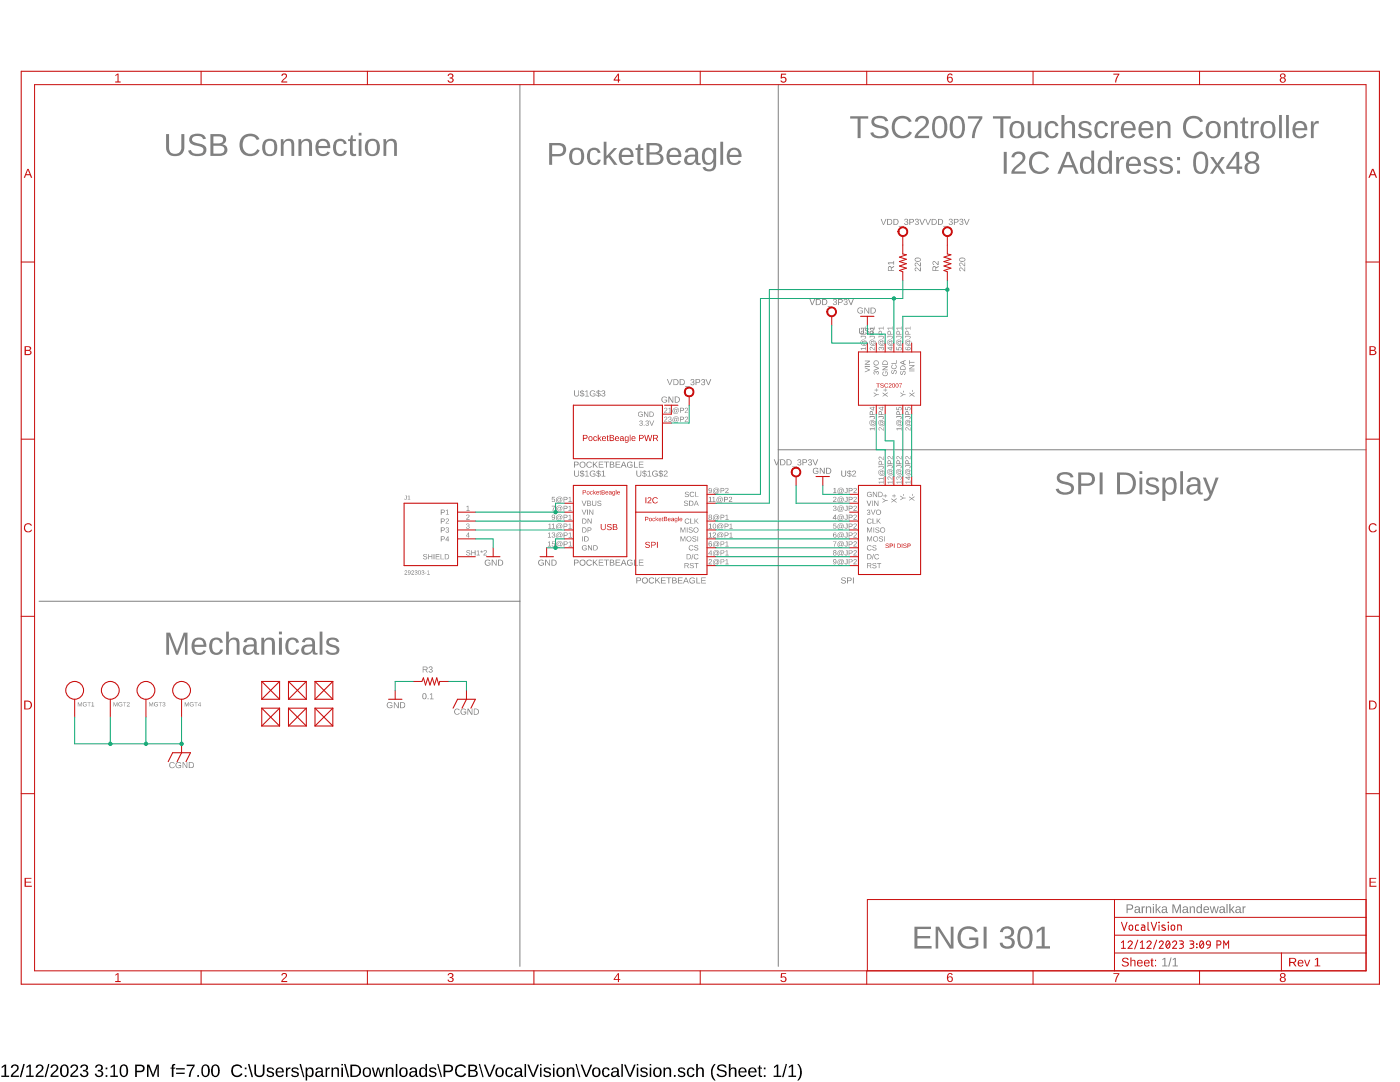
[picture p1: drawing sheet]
<?xml version="1.0" encoding="utf-8"?>
<!DOCTYPE eagle SYSTEM "eagle.dtd">
<eagle version="9.6.2">
<drawing>
<settings>
<setting alwaysvectorfont="no"/>
<setting verticaltext="up"/>
</settings>
<grid distance="0.1" unitdist="inch" unit="inch" style="lines" multiple="1" display="yes" altdistance="0.01" altunitdist="inch" altunit="inch"/>
<schematic xreflabel="%F%N/%S.%C%R" xrefpart="/%S.%C%R">
<libraries>
<library name="VocalVision">
<symbols>
<symbol name="FRAMES_A3L-LOC">
<wire x1="241.3" y1="3.81" x2="311.785" y2="3.81" width="0.1016" layer="94"/>
<wire x1="311.785" y1="3.81" x2="359.41" y2="3.81" width="0.1016" layer="94"/>
<wire x1="359.41" y1="3.81" x2="383.54" y2="3.81" width="0.1016" layer="94"/>
<wire x1="383.54" y1="3.81" x2="383.54" y2="8.89" width="0.1016" layer="94"/>
<wire x1="383.54" y1="8.89" x2="383.54" y2="13.97" width="0.1016" layer="94"/>
<wire x1="383.54" y1="13.97" x2="383.54" y2="19.05" width="0.1016" layer="94"/>
<wire x1="383.54" y1="19.05" x2="383.54" y2="24.13" width="0.1016" layer="94"/>
<wire x1="241.3" y1="3.81" x2="241.3" y2="24.13" width="0.1016" layer="94"/>
<wire x1="241.3" y1="24.13" x2="311.785" y2="24.13" width="0.1016" layer="94"/>
<wire x1="311.785" y1="24.13" x2="383.54" y2="24.13" width="0.1016" layer="94"/>
<wire x1="359.41" y1="3.81" x2="359.41" y2="8.89" width="0.1016" layer="94"/>
<wire x1="359.41" y1="8.89" x2="383.54" y2="8.89" width="0.1016" layer="94"/>
<wire x1="359.41" y1="8.89" x2="311.785" y2="8.89" width="0.1016" layer="94"/>
<wire x1="311.785" y1="8.89" x2="311.785" y2="3.81" width="0.1016" layer="94"/>
<wire x1="311.785" y1="8.89" x2="311.785" y2="13.97" width="0.1016" layer="94"/>
<wire x1="311.785" y1="13.97" x2="383.54" y2="13.97" width="0.1016" layer="94"/>
<wire x1="311.785" y1="13.97" x2="311.785" y2="19.05" width="0.1016" layer="94"/>
<wire x1="311.785" y1="19.05" x2="383.54" y2="19.05" width="0.1016" layer="94"/>
<wire x1="311.785" y1="19.05" x2="311.785" y2="24.13" width="0.1016" layer="94"/>
<text x="313.69" y="15.24" size="2.54" layer="94" font="vector">&gt;DRAWING_NAME</text>
<text x="313.69" y="10.16" size="2.286" layer="94" font="vector">&gt;LAST_DATE_TIME</text>
<text x="313.69" y="5.08" size="2.54" layer="94">Sheet:</text>
<frame x1="0" y1="0" x2="387.35" y2="260.35" columns="8" rows="5" layer="94"/>
<text x="361.315" y="5.08" size="2.54" layer="94">Rev 1</text>
</symbol>
<symbol name="POCKETBEAGLE_MISC(USB)">
<wire x1="-7.62" y1="7.62" x2="7.62" y2="7.62" width="0.254" layer="94"/>
<wire x1="7.62" y1="7.62" x2="7.62" y2="-12.7" width="0.254" layer="94"/>
<wire x1="7.62" y1="-12.7" x2="-7.62" y2="-12.7" width="0.254" layer="94"/>
<wire x1="-7.62" y1="-12.7" x2="-7.62" y2="7.62" width="0.254" layer="94"/>
<text x="-5.08" y="5.08" size="1.27" layer="94">PocketBeagle</text>
<text x="0" y="-5.08" size="1.778" layer="94">USB</text>
<pin name="VBUS" x="-10.16" y="2.54" length="short"/>
<pin name="VIN" x="-10.16" y="0" length="short"/>
<pin name="DN" x="-10.16" y="-2.54" length="short"/>
<pin name="DP" x="-10.16" y="-5.08" length="short"/>
<pin name="ID" x="-10.16" y="-7.62" length="short"/>
<pin name="GND" x="-10.16" y="-10.16" length="short"/>
<text x="-7.62" y="10.16" size="1.778" layer="95">&gt;NAME</text>
<text x="-7.62" y="-15.24" size="1.778" layer="96">&gt;VALUE</text>
</symbol>
<symbol name="POCKETBEAGLE_SIGNALS(DISP)">
<pin name="CLK" x="12.7" y="0" length="short" rot="R180"/>
<pin name="RST" x="12.7" y="-12.7" length="short" rot="R180"/>
<pin name="MISO" x="12.7" y="-2.54" length="short" rot="R180"/>
<pin name="MOSI" x="12.7" y="-5.08" length="short" rot="R180"/>
<pin name="CS" x="12.7" y="-7.62" length="short" rot="R180"/>
<pin name="D/C" x="12.7" y="-10.16" length="short" rot="R180"/>
<pin name="SDA" x="12.7" y="5.08" length="short" rot="R180"/>
<pin name="SCL" x="12.7" y="7.62" length="short" rot="R180"/>
<wire x1="10.16" y1="10.16" x2="10.16" y2="2.54" width="0.254" layer="94"/>
<wire x1="10.16" y1="2.54" x2="10.16" y2="-15.24" width="0.254" layer="94"/>
<wire x1="10.16" y1="-15.24" x2="-10.16" y2="-15.24" width="0.254" layer="94"/>
<wire x1="-10.16" y1="-15.24" x2="-10.16" y2="2.54" width="0.254" layer="94"/>
<wire x1="-10.16" y1="2.54" x2="-10.16" y2="10.16" width="0.254" layer="94"/>
<wire x1="-10.16" y1="10.16" x2="10.16" y2="10.16" width="0.254" layer="94"/>
<wire x1="10.16" y1="2.54" x2="-10.16" y2="2.54" width="0.254" layer="94"/>
<text x="-7.62" y="5.08" size="1.778" layer="94">I2C</text>
<text x="-7.62" y="-7.62" size="1.778" layer="94">SPI</text>
<text x="-7.62" y="0" size="1.27" layer="94">PocketBeagle</text>
<text x="-10.16" y="12.7" size="1.778" layer="95">&gt;NAME</text>
<text x="-10.16" y="-17.78" size="1.778" layer="96">&gt;VALUE</text>
</symbol>
<symbol name="POCKETBEAGLE_PWR">
<pin name="GND" x="15.24" y="5.08" length="short" rot="R180"/>
<pin name="3.3V" x="15.24" y="2.54" length="short" rot="R180"/>
<text x="-10.16" y="-2.54" size="1.778" layer="94">PocketBeagle PWR</text>
<wire x1="-12.7" y1="7.62" x2="12.7" y2="7.62" width="0.254" layer="94"/>
<wire x1="12.7" y1="7.62" x2="12.7" y2="-7.62" width="0.254" layer="94"/>
<wire x1="12.7" y1="-7.62" x2="-12.7" y2="-7.62" width="0.254" layer="94"/>
<wire x1="-12.7" y1="-7.62" x2="-12.7" y2="7.62" width="0.254" layer="94"/>
<text x="-12.7" y="10.16" size="1.778" layer="95">&gt;NAME</text>
<text x="-12.7" y="-10.16" size="1.778" layer="96">&gt;VALUE</text>
</symbol>
<symbol name="SPI">
<pin name="CLK" x="-10.16" y="5.08" length="short"/>
<pin name="MISO" x="-10.16" y="2.54" length="short"/>
<pin name="CS" x="-10.16" y="-2.54" length="short"/>
<pin name="MOSI" x="-10.16" y="0" length="short"/>
<pin name="D/C" x="-10.16" y="-5.08" length="short"/>
<pin name="RST" x="-10.16" y="-7.62" length="short"/>
<pin name="GND" x="-10.16" y="12.7" length="short"/>
<pin name="VIN" x="-10.16" y="10.16" length="short"/>
<pin name="3VO" x="-10.16" y="7.62" length="short"/>
<pin name="Y+" x="0" y="17.78" length="short" rot="R270"/>
<pin name="X+" x="2.54" y="17.78" length="short" rot="R270"/>
<pin name="Y-" x="5.08" y="17.78" length="short" rot="R270"/>
<pin name="X-" x="7.62" y="17.78" length="short" rot="R270"/>
<wire x1="-7.62" y1="15.24" x2="10.16" y2="15.24" width="0.254" layer="94"/>
<wire x1="10.16" y1="15.24" x2="10.16" y2="-10.16" width="0.254" layer="94"/>
<wire x1="10.16" y1="-10.16" x2="-7.62" y2="-10.16" width="0.254" layer="94"/>
<wire x1="-7.62" y1="-10.16" x2="-7.62" y2="15.24" width="0.254" layer="94"/>
<text x="0" y="-2.54" size="1.27" layer="94">SPI DISP</text>
<text x="-12.7" y="17.78" size="1.778" layer="95">&gt;NAME</text>
<text x="-12.7" y="-12.7" size="1.778" layer="96">&gt;VALUE</text>
</symbol>
<symbol name="TSC2007">
<pin name="VIN" x="-7.62" y="7.62" length="short" rot="R270"/>
<pin name="3VO" x="-5.08" y="7.62" length="short" rot="R270"/>
<pin name="GND" x="-2.54" y="7.62" length="short" rot="R270"/>
<pin name="SCL" x="0" y="7.62" length="short" rot="R270"/>
<pin name="SDA" x="2.54" y="7.62" length="short" rot="R270"/>
<pin name="INT" x="5.08" y="7.62" length="short" rot="R270"/>
<pin name="Y+" x="-5.08" y="-12.7" length="short" rot="R90"/>
<pin name="X+" x="-2.54" y="-12.7" length="short" rot="R90"/>
<pin name="Y-" x="2.54" y="-12.7" length="short" rot="R90"/>
<pin name="X-" x="5.08" y="-12.7" length="short" rot="R90"/>
<wire x1="-10.16" y1="5.08" x2="7.62" y2="5.08" width="0.1524" layer="94"/>
<wire x1="7.62" y1="5.08" x2="7.62" y2="-10.16" width="0.1524" layer="94"/>
<wire x1="7.62" y1="-10.16" x2="-10.16" y2="-10.16" width="0.1524" layer="94"/>
<wire x1="-10.16" y1="-10.16" x2="-10.16" y2="5.08" width="0.1524" layer="94"/>
<text x="-5.08" y="-5.08" size="1.27" layer="94">TSC2007</text>
<text x="-10.16" y="10.16" size="1.778" layer="95">&gt;NAME</text>
<text x="-10.16" y="-17.78" size="1.778" layer="96">&gt;VALUE</text>
</symbol>
<symbol name="VDD_3P3V">
<circle x="0" y="1.27" radius="1.27" width="0.254" layer="94"/>
<pin name="VDD_3P3V" x="0" y="-2.54" visible="off" length="short" direction="sup" rot="R90"/>
<text x="0" y="4.064" size="1.778" layer="96" align="center">&gt;VALUE</text>
</symbol>
<symbol name="R">
<wire x1="-2.54" y1="0" x2="-2.159" y2="1.016" width="0.2032" layer="94"/>
<wire x1="-2.159" y1="1.016" x2="-1.524" y2="-1.016" width="0.2032" layer="94"/>
<wire x1="-1.524" y1="-1.016" x2="-0.889" y2="1.016" width="0.2032" layer="94"/>
<wire x1="-0.889" y1="1.016" x2="-0.254" y2="-1.016" width="0.2032" layer="94"/>
<wire x1="-0.254" y1="-1.016" x2="0.381" y2="1.016" width="0.2032" layer="94"/>
<wire x1="0.381" y1="1.016" x2="1.016" y2="-1.016" width="0.2032" layer="94"/>
<wire x1="1.016" y1="-1.016" x2="1.651" y2="1.016" width="0.2032" layer="94"/>
<wire x1="1.651" y1="1.016" x2="2.286" y2="-1.016" width="0.2032" layer="94"/>
<wire x1="2.286" y1="-1.016" x2="2.54" y2="0" width="0.2032" layer="94"/>
<pin name="1" x="-5.08" y="0" visible="off" length="short" direction="pas" swaplevel="1"/>
<pin name="2" x="5.08" y="0" visible="off" length="short" direction="pas" swaplevel="1" rot="R180"/>
<text x="-2.54" y="2.54" size="1.778" layer="95">&gt;NAME</text>
<text x="-2.54" y="-5.08" size="1.778" layer="96">&gt;VALUE</text>
</symbol>
<symbol name="GND">
<wire x1="-1.905" y1="0" x2="1.905" y2="0" width="0.254" layer="94"/>
<pin name="GND" x="0" y="2.54" visible="off" length="short" direction="sup" rot="R270"/>
<text x="-2.54" y="-2.54" size="1.778" layer="96">&gt;VALUE</text>
</symbol>
<symbol name="292303-1">
<wire x1="-7.62" y1="7.62" x2="7.62" y2="7.62" width="0.254" layer="94"/>
<wire x1="7.62" y1="7.62" x2="7.62" y2="-10.16" width="0.254" layer="94"/>
<wire x1="7.62" y1="-10.16" x2="-7.62" y2="-10.16" width="0.254" layer="94"/>
<wire x1="-7.62" y1="-10.16" x2="-7.62" y2="7.62" width="0.254" layer="94"/>
<text x="-7.631090625" y="8.648559375" size="1.27185" layer="95">&gt;NAME</text>
<text x="-7.632959375" y="-12.7216" size="1.272159375" layer="96">&gt;VALUE</text>
<pin name="P1" x="12.7" y="5.08" length="middle" direction="pas" rot="R180"/>
<pin name="P2" x="12.7" y="2.54" length="middle" direction="pas" rot="R180"/>
<pin name="P3" x="12.7" y="0" length="middle" direction="pas" rot="R180"/>
<pin name="P4" x="12.7" y="-2.54" length="middle" direction="pas" rot="R180"/>
<pin name="SHIELD" x="12.7" y="-7.62" length="middle" direction="pas" rot="R180"/>
</symbol>
<symbol name="MOUNTING_HOLE">
<circle x="0" y="2.54" radius="2.54" width="0.254" layer="94"/>
<pin name="P$1" x="0" y="-5.08" visible="off" length="middle" rot="R90"/>
<text x="0.762" y="-2.032" size="1.27" layer="95">&gt;NAME</text>
</symbol>
<symbol name="FIDUCIAL">
<wire x1="-2.54" y1="-2.54" x2="2.54" y2="2.54" width="0.254" layer="94"/>
<wire x1="-2.54" y1="2.54" x2="2.54" y2="-2.54" width="0.254" layer="94"/>
<wire x1="-2.54" y1="2.54" x2="2.54" y2="2.54" width="0.254" layer="94"/>
<wire x1="2.54" y1="2.54" x2="2.54" y2="-2.54" width="0.254" layer="94"/>
<wire x1="2.54" y1="-2.54" x2="-2.54" y2="-2.54" width="0.254" layer="94"/>
<wire x1="-2.54" y1="-2.54" x2="-2.54" y2="2.54" width="0.254" layer="94"/>
<pin name="P$1" x="0" y="0" visible="off" length="point" direction="nc"/>
</symbol>
<symbol name="CGND">
<wire x1="-2.54" y1="0" x2="0" y2="0" width="0.254" layer="94"/>
<wire x1="0" y1="0" x2="2.54" y2="0" width="0.254" layer="94"/>
<wire x1="-2.54" y1="0" x2="-3.81" y2="-2.54" width="0.254" layer="94"/>
<wire x1="0" y1="0" x2="-1.27" y2="-2.54" width="0.254" layer="94"/>
<wire x1="2.54" y1="0" x2="1.27" y2="-2.54" width="0.254" layer="94"/>
<pin name="CGND" x="0" y="2.54" visible="off" length="short" direction="sup" rot="R270"/>
<text x="0" y="-3.556" size="1.778" layer="96" align="center">&gt;VALUE</text>
</symbol>
</symbols>
<devicesets>
<deviceset name="FRAMES_A3L-LOC" prefix="FRAME" uservalue="yes">
<gates>
<gate name="G$1" symbol="FRAMES_A3L-LOC" x="0" y="0"/>
</gates>
<devices>
<device name="">
<technologies>
<technology name=""/>
</technologies>
</device>
</devices>
</deviceset>
<deviceset name="POCKETBEAGLE">
<gates>
<gate name="G$1" symbol="POCKETBEAGLE_MISC(USB)" x="-7.62" y="0"/>
<gate name="G$2" symbol="POCKETBEAGLE_SIGNALS(DISP)" x="10.16" y="-2.54"/>
<gate name="G$3" symbol="POCKETBEAGLE_PWR" x="-2.54" y="15.24"/>
</gates>
<devices>
<device name="" package="POCKETBEAGLE">
<connects>
<connect gate="G$1" pin="DN" pad="9@P1"/>
<connect gate="G$1" pin="DP" pad="11@P1"/>
<connect gate="G$1" pin="GND" pad="15@P1"/>
<connect gate="G$1" pin="ID" pad="13@P1"/>
<connect gate="G$1" pin="VBUS" pad="5@P1"/>
<connect gate="G$1" pin="VIN" pad="7@P1"/>
<connect gate="G$2" pin="CLK" pad="8@P1"/>
<connect gate="G$2" pin="CS" pad="6@P1"/>
<connect gate="G$2" pin="D/C" pad="4@P1"/>
<connect gate="G$2" pin="MISO" pad="10@P1"/>
<connect gate="G$2" pin="MOSI" pad="12@P1"/>
<connect gate="G$2" pin="RST" pad="2@P1"/>
<connect gate="G$2" pin="SCL" pad="9@P2"/>
<connect gate="G$2" pin="SDA" pad="11@P2"/>
<connect gate="G$3" pin="3.3V" pad="23@P2"/>
<connect gate="G$3" pin="GND" pad="21@P2"/>
</connects>
<technologies>
<technology name=""/>
</technologies>
</device>
</devices>
</deviceset>
<deviceset name="SPI">
<gates>
<gate name="G$1" symbol="SPI" x="0" y="-2.54"/>
</gates>
<devices>
<device name="" package="SPI">
<connects>
<connect gate="G$1" pin="3VO" pad="3@JP2"/>
<connect gate="G$1" pin="CLK" pad="4@JP2"/>
<connect gate="G$1" pin="CS" pad="7@JP2"/>
<connect gate="G$1" pin="D/C" pad="8@JP2"/>
<connect gate="G$1" pin="GND" pad="1@JP2"/>
<connect gate="G$1" pin="MISO" pad="5@JP2"/>
<connect gate="G$1" pin="MOSI" pad="6@JP2"/>
<connect gate="G$1" pin="RST" pad="9@JP2"/>
<connect gate="G$1" pin="VIN" pad="2@JP2"/>
<connect gate="G$1" pin="X+" pad="12@JP2"/>
<connect gate="G$1" pin="X-" pad="14@JP2"/>
<connect gate="G$1" pin="Y+" pad="11@JP2"/>
<connect gate="G$1" pin="Y-" pad="13@JP2"/>
</connects>
<technologies>
<technology name=""/>
</technologies>
</device>
</devices>
</deviceset>
<deviceset name="TSC2007">
<gates>
<gate name="G$1" symbol="TSC2007" x="0" y="2.54"/>
</gates>
<devices>
<device name="" package="TSC2007">
<connects>
<connect gate="G$1" pin="3VO" pad="2@JP1"/>
<connect gate="G$1" pin="GND" pad="3@JP1"/>
<connect gate="G$1" pin="INT" pad="6@JP1"/>
<connect gate="G$1" pin="SCL" pad="4@JP1"/>
<connect gate="G$1" pin="SDA" pad="5@JP1"/>
<connect gate="G$1" pin="VIN" pad="1@JP1"/>
<connect gate="G$1" pin="X+" pad="2@JP4"/>
<connect gate="G$1" pin="X-" pad="2@JP5"/>
<connect gate="G$1" pin="Y+" pad="1@JP4"/>
<connect gate="G$1" pin="Y-" pad="1@JP5"/>
</connects>
<technologies>
<technology name=""/>
</technologies>
</device>
</devices>
</deviceset>
<deviceset name="VDD_3P3V" prefix="SUPPLY">
<gates>
<gate name="G$1" symbol="VDD_3P3V" x="0" y="2.54"/>
</gates>
<devices>
<device name="">
<technologies>
<technology name=""/>
</technologies>
</device>
</devices>
</deviceset>
<deviceset name="R_" prefix="R" uservalue="yes">
<gates>
<gate name="G$1" symbol="R" x="0" y="0"/>
</gates>
<devices>
<device name="R0402" package="R0402">
<connects>
<connect gate="G$1" pin="1" pad="1"/>
<connect gate="G$1" pin="2" pad="2"/>
</connects>
<technologies>
<technology name=""/>
</technologies>
</device>
<device name="R0603" package="R0603">
<connects>
<connect gate="G$1" pin="1" pad="1"/>
<connect gate="G$1" pin="2" pad="2"/>
</connects>
<technologies>
<technology name=""/>
</technologies>
</device>
<device name="R0805" package="R0805">
<connects>
<connect gate="G$1" pin="1" pad="1"/>
<connect gate="G$1" pin="2" pad="2"/>
</connects>
<technologies>
<technology name=""/>
</technologies>
</device>
<device name="R1206" package="R1206">
<connects>
<connect gate="G$1" pin="1" pad="1"/>
<connect gate="G$1" pin="2" pad="2"/>
</connects>
<technologies>
<technology name=""/>
</technologies>
</device>
<device name="R1210" package="R1210">
<connects>
<connect gate="G$1" pin="1" pad="1"/>
<connect gate="G$1" pin="2" pad="2"/>
</connects>
<technologies>
<technology name=""/>
</technologies>
</device>
</devices>
</deviceset>
<deviceset name="GND" prefix="GND">
<gates>
<gate name="1" symbol="GND" x="0" y="0"/>
</gates>
<devices>
<device name="">
<technologies>
<technology name=""/>
</technologies>
</device>
</devices>
</deviceset>
<deviceset name="292303-1" prefix="J">
<gates>
<gate name="G$1" symbol="292303-1" x="0" y="0"/>
</gates>
<devices>
<device name="" package="TE_292303-1">
<connects>
<connect gate="G$1" pin="P1" pad="1"/>
<connect gate="G$1" pin="P2" pad="2"/>
<connect gate="G$1" pin="P3" pad="3"/>
<connect gate="G$1" pin="P4" pad="4"/>
<connect gate="G$1" pin="SHIELD" pad="SH1 SH2"/>
</connects>
<technologies>
<technology name="">
<attribute name="AVAILABILITY" value="In Stock"/>
<attribute name="CENTERLINE_PITCH" value="2 mm[.078 in]"/>
<attribute name="CHECK_PRICES" value="https://www.snapeda.com/parts/292303-1/TE+Connectivity+AMP+Connectors/view-part/?ref=eda"/>
<attribute name="COMMENT" value="292303-1"/>
<attribute name="DESCRIPTION" value=" Type A Standard USB Connector 4 Position Right Angle Mount 1 Port | TE Connectivity 292303-1 "/>
<attribute name="EU_ROHS_COMPLIANCE" value="Compliant"/>
<attribute name="MF" value="TE Connectivity"/>
<attribute name="MP" value="292303-1"/>
<attribute name="NUMBER_OF_POSITIONS" value="4"/>
<attribute name="PACKAGE" value="None"/>
<attribute name="PRICE" value="None"/>
<attribute name="PRODUCT_TYPE" value="Connector"/>
<attribute name="PURCHASE-URL" value="https://www.snapeda.com/api/url_track_click_mouser/?unipart_id=447501&amp;manufacturer=TE Connectivity&amp;part_name=292303-1&amp;search_term=292303-1"/>
<attribute name="SNAPEDA_LINK" value="https://www.snapeda.com/parts/292303-1/TE+Connectivity+AMP+Connectors/view-part/?ref=snap"/>
</technology>
</technologies>
</device>
</devices>
</deviceset>
<deviceset name="MOUNTING_HOLE" prefix="MGT">
<gates>
<gate name="G$1" symbol="MOUNTING_HOLE" x="0" y="0"/>
</gates>
<devices>
<device name="" package="MOUNTING_HOLE">
<connects>
<connect gate="G$1" pin="P$1" pad="P$1"/>
</connects>
<technologies>
<technology name=""/>
</technologies>
</device>
</devices>
</deviceset>
<deviceset name="FIDUCIAL" prefix="FUD">
<gates>
<gate name="G$1" symbol="FIDUCIAL" x="0" y="0"/>
</gates>
<devices>
<device name="" package="FIDUCIAL_40MIL">
<connects>
<connect gate="G$1" pin="P$1" pad="P$1"/>
</connects>
<technologies>
<technology name=""/>
</technologies>
</device>
</devices>
</deviceset>
<deviceset name="CGND" prefix="SUPPLY">
<gates>
<gate name="G$1" symbol="CGND" x="0" y="0"/>
</gates>
<devices>
<device name="">
<technologies>
<technology name=""/>
</technologies>
</device>
</devices>
</deviceset>
</devicesets>
</library>
</libraries>
<attributes>
</attributes>
<variantdefs>
</variantdefs>
<classes>
<class number="0" name="default" width="0" drill="0">
</class>
</classes>
<parts>
<part name="FRAME1" library="VocalVision" deviceset="FRAMES_A3L-LOC" device=""/>
<part name="U$1" library="VocalVision" deviceset="POCKETBEAGLE" device=""/>
<part name="U$2" library="VocalVision" deviceset="SPI" device=""/>
<part name="U$3" library="VocalVision" deviceset="TSC2007" device=""/>
<part name="SUPPLY1" library="VocalVision" deviceset="VDD_3P3V" device=""/>
<part name="R1" library="VocalVision" deviceset="R_" device="R0603" value="220"/>
<part name="R2" library="VocalVision" deviceset="R_" device="R0603" value="220"/>
<part name="GND1" library="VocalVision" deviceset="GND" device=""/>
<part name="J1" library="VocalVision" deviceset="292303-1" device=""/>
<part name="GND2" library="VocalVision" deviceset="GND" device=""/>
<part name="GND3" library="VocalVision" deviceset="GND" device=""/>
<part name="GND4" library="VocalVision" deviceset="GND" device=""/>
<part name="GND5" library="VocalVision" deviceset="GND" device=""/>
<part name="SUPPLY2" library="VocalVision" deviceset="VDD_3P3V" device=""/>
<part name="SUPPLY3" library="VocalVision" deviceset="VDD_3P3V" device=""/>
<part name="SUPPLY4" library="VocalVision" deviceset="VDD_3P3V" device=""/>
<part name="SUPPLY5" library="VocalVision" deviceset="VDD_3P3V" device=""/>
<part name="MGT1" library="VocalVision" deviceset="MOUNTING_HOLE" device=""/>
<part name="MGT2" library="VocalVision" deviceset="MOUNTING_HOLE" device=""/>
<part name="MGT3" library="VocalVision" deviceset="MOUNTING_HOLE" device=""/>
<part name="MGT4" library="VocalVision" deviceset="MOUNTING_HOLE" device=""/>
<part name="FUD1" library="VocalVision" deviceset="FIDUCIAL" device=""/>
<part name="FUD2" library="VocalVision" deviceset="FIDUCIAL" device=""/>
<part name="FUD3" library="VocalVision" deviceset="FIDUCIAL" device=""/>
<part name="FUD4" library="VocalVision" deviceset="FIDUCIAL" device=""/>
<part name="FUD5" library="VocalVision" deviceset="FIDUCIAL" device=""/>
<part name="FUD6" library="VocalVision" deviceset="FIDUCIAL" device=""/>
<part name="SUPPLY6" library="VocalVision" deviceset="CGND" device=""/>
<part name="GND6" library="VocalVision" deviceset="GND" device=""/>
<part name="SUPPLY7" library="VocalVision" deviceset="CGND" device=""/>
<part name="R3" library="VocalVision" deviceset="R_" device="R0603" value="0.1"/>
</parts>
<sheets>
<sheet>
<plain>
<wire x1="142.24" y1="256.54" x2="142.24" y2="109.22" width="0.1524" layer="97"/>
<wire x1="142.24" y1="109.22" x2="142.24" y2="5.08" width="0.1524" layer="97"/>
<wire x1="215.9" y1="256.54" x2="215.9" y2="152.4" width="0.1524" layer="97"/>
<wire x1="215.9" y1="152.4" x2="215.9" y2="5.08" width="0.1524" layer="97"/>
<wire x1="215.9" y1="152.4" x2="383.54" y2="152.4" width="0.1524" layer="97"/>
<text x="236.22" y="241.3" size="6.4516" layer="97">TSC2007 Touchscreen Controller</text>
<text x="294.64" y="139.7" size="6.4516" layer="97">SPI Display</text>
<text x="149.86" y="233.68" size="6.4516" layer="97">PocketBeagle</text>
<text x="40.64" y="236.22" size="6.4516" layer="97">USB Connection</text>
<wire x1="142.24" y1="109.22" x2="5.08" y2="109.22" width="0.1524" layer="97"/>
<text x="40.64" y="93.98" size="6.4516" layer="97">Mechanicals</text>
<text x="279.4" y="231.14" size="6.4516" layer="97">I2C Address: 0x48</text>
</plain>
<instances>
<instance part="FRAME1" gate="G$1" x="0" y="0" smashed="yes">
<attribute name="DRAWING_NAME" x="313.69" y="15.24" size="2.54" layer="94" font="vector"/>
<attribute name="LAST_DATE_TIME" x="313.69" y="10.16" size="2.286" layer="94" font="vector"/>
</instance>
<instance part="U$1" gate="G$1" x="165.1" y="134.62" smashed="yes">
<attribute name="NAME" x="157.48" y="144.78" size="1.778" layer="95"/>
<attribute name="VALUE" x="157.48" y="119.38" size="1.778" layer="96"/>
</instance>
<instance part="U$1" gate="G$2" x="185.42" y="132.08" smashed="yes">
<attribute name="NAME" x="175.26" y="144.78" size="1.778" layer="95"/>
<attribute name="VALUE" x="175.26" y="114.3" size="1.778" layer="96"/>
</instance>
<instance part="U$1" gate="G$3" x="170.18" y="157.48" smashed="yes">
<attribute name="NAME" x="157.48" y="167.64" size="1.778" layer="95"/>
<attribute name="VALUE" x="157.48" y="147.32" size="1.778" layer="96"/>
</instance>
<instance part="U$2" gate="G$1" x="246.38" y="127" smashed="yes">
<attribute name="NAME" x="233.68" y="144.78" size="1.778" layer="95"/>
<attribute name="VALUE" x="233.68" y="114.3" size="1.778" layer="96"/>
</instance>
<instance part="U$3" gate="G$1" x="248.92" y="175.26" smashed="yes">
<attribute name="NAME" x="238.76" y="185.42" size="1.778" layer="95"/>
</instance>
<instance part="SUPPLY1" gate="G$1" x="220.98" y="144.78" smashed="yes">
<attribute name="VALUE" x="220.98" y="148.844" size="1.778" layer="96" align="center"/>
</instance>
<instance part="R1" gate="G$1" x="251.46" y="205.74" smashed="yes" rot="R90">
<attribute name="NAME" x="248.92" y="203.2" size="1.778" layer="95" rot="R90"/>
<attribute name="VALUE" x="256.54" y="203.2" size="1.778" layer="96" rot="R90"/>
</instance>
<instance part="R2" gate="G$1" x="264.16" y="205.74" smashed="yes" rot="R90">
<attribute name="NAME" x="261.62" y="203.2" size="1.778" layer="95" rot="R90"/>
<attribute name="VALUE" x="269.24" y="203.2" size="1.778" layer="96" rot="R90"/>
</instance>
<instance part="GND1" gate="1" x="134.62" y="121.92" smashed="yes">
<attribute name="VALUE" x="132.08" y="119.38" size="1.778" layer="96"/>
</instance>
<instance part="J1" gate="G$1" x="116.84" y="129.54" smashed="yes">
<attribute name="NAME" x="109.208909375" y="138.188559375" size="1.27185" layer="95"/>
<attribute name="VALUE" x="109.207040625" y="116.8184" size="1.272159375" layer="96"/>
</instance>
<instance part="GND2" gate="1" x="149.86" y="121.92" smashed="yes">
<attribute name="VALUE" x="147.32" y="119.38" size="1.778" layer="96"/>
</instance>
<instance part="GND3" gate="1" x="228.6" y="144.78" smashed="yes" rot="R180">
<attribute name="VALUE" x="231.14" y="147.32" size="1.778" layer="96" rot="R180"/>
</instance>
<instance part="GND4" gate="1" x="185.42" y="165.1" smashed="yes" rot="R180">
<attribute name="VALUE" x="187.96" y="167.64" size="1.778" layer="96" rot="R180"/>
</instance>
<instance part="GND5" gate="1" x="241.3" y="190.5" smashed="yes" rot="R180">
<attribute name="VALUE" x="243.84" y="193.04" size="1.778" layer="96" rot="R180"/>
</instance>
<instance part="SUPPLY2" gate="G$1" x="231.14" y="190.5" smashed="yes">
<attribute name="VALUE" x="231.14" y="194.564" size="1.778" layer="96" align="center"/>
</instance>
<instance part="SUPPLY3" gate="G$1" x="251.46" y="213.36" smashed="yes">
<attribute name="VALUE" x="251.46" y="217.424" size="1.778" layer="96" align="center"/>
</instance>
<instance part="SUPPLY4" gate="G$1" x="264.16" y="213.36" smashed="yes">
<attribute name="VALUE" x="264.16" y="217.424" size="1.778" layer="96" align="center"/>
</instance>
<instance part="SUPPLY5" gate="G$1" x="190.5" y="167.64" smashed="yes">
<attribute name="VALUE" x="190.5" y="171.704" size="1.778" layer="96" align="center"/>
</instance>
<instance part="MGT1" gate="G$1" x="15.24" y="81.28" smashed="yes">
<attribute name="NAME" x="16.002" y="79.248" size="1.27" layer="95"/>
</instance>
<instance part="MGT2" gate="G$1" x="25.4" y="81.28" smashed="yes">
<attribute name="NAME" x="26.162" y="79.248" size="1.27" layer="95"/>
</instance>
<instance part="MGT3" gate="G$1" x="35.56" y="81.28" smashed="yes">
<attribute name="NAME" x="36.322" y="79.248" size="1.27" layer="95"/>
</instance>
<instance part="MGT4" gate="G$1" x="45.72" y="81.28" smashed="yes">
<attribute name="NAME" x="46.482" y="79.248" size="1.27" layer="95"/>
</instance>
<instance part="FUD1" gate="G$1" x="71.12" y="83.82" smashed="yes"/>
<instance part="FUD2" gate="G$1" x="78.74" y="83.82" smashed="yes"/>
<instance part="FUD3" gate="G$1" x="86.36" y="83.82" smashed="yes"/>
<instance part="FUD4" gate="G$1" x="71.12" y="76.2" smashed="yes"/>
<instance part="FUD5" gate="G$1" x="78.74" y="76.2" smashed="yes"/>
<instance part="FUD6" gate="G$1" x="86.36" y="76.2" smashed="yes"/>
<instance part="SUPPLY6" gate="G$1" x="127" y="81.28" smashed="yes">
<attribute name="VALUE" x="127" y="77.724" size="1.778" layer="96" align="center"/>
</instance>
<instance part="GND6" gate="1" x="106.68" y="81.28" smashed="yes">
<attribute name="VALUE" x="104.14" y="78.74" size="1.778" layer="96"/>
</instance>
<instance part="SUPPLY7" gate="G$1" x="45.72" y="66.04" smashed="yes">
<attribute name="VALUE" x="45.72" y="62.484" size="1.778" layer="96" align="center"/>
</instance>
<instance part="R3" gate="G$1" x="116.84" y="86.36" smashed="yes">
<attribute name="NAME" x="114.3" y="88.9" size="1.778" layer="95"/>
<attribute name="VALUE" x="114.3" y="81.28" size="1.778" layer="96"/>
</instance>
</instances>
<busses>
</busses>
<nets>
<net name="VDD_3P3V" class="0">
<segment>
<pinref part="R2" gate="G$1" pin="2"/>
<pinref part="SUPPLY4" gate="G$1" pin="VDD_3P3V"/>
</segment>
<segment>
<pinref part="SUPPLY5" gate="G$1" pin="VDD_3P3V"/>
<wire x1="190.5" y1="165.1" x2="190.5" y2="160.02" width="0.1524" layer="91"/>
<pinref part="U$1" gate="G$3" pin="3.3V"/>
<wire x1="190.5" y1="160.02" x2="185.42" y2="160.02" width="0.1524" layer="91"/>
</segment>
<segment>
<pinref part="SUPPLY3" gate="G$1" pin="VDD_3P3V"/>
<pinref part="R1" gate="G$1" pin="2"/>
</segment>
<segment>
<pinref part="SUPPLY2" gate="G$1" pin="VDD_3P3V"/>
<wire x1="231.14" y1="187.96" x2="231.14" y2="182.88" width="0.1524" layer="91"/>
<pinref part="U$3" gate="G$1" pin="VIN"/>
<wire x1="231.14" y1="182.88" x2="241.3" y2="182.88" width="0.1524" layer="91"/>
</segment>
<segment>
<pinref part="SUPPLY1" gate="G$1" pin="VDD_3P3V"/>
<wire x1="220.98" y1="142.24" x2="220.98" y2="137.16" width="0.1524" layer="91"/>
<pinref part="U$2" gate="G$1" pin="VIN"/>
<wire x1="220.98" y1="137.16" x2="236.22" y2="137.16" width="0.1524" layer="91"/>
</segment>
</net>
<net name="GND" class="0">
<segment>
<pinref part="GND4" gate="1" pin="GND"/>
<pinref part="U$1" gate="G$3" pin="GND"/>
</segment>
<segment>
<pinref part="U$1" gate="G$1" pin="GND"/>
<pinref part="GND2" gate="1" pin="GND"/>
<wire x1="154.94" y1="124.46" x2="152.4" y2="124.46" width="0.1524" layer="91"/>
<pinref part="U$1" gate="G$1" pin="ID"/>
<wire x1="152.4" y1="124.46" x2="149.86" y2="124.46" width="0.1524" layer="91"/>
<wire x1="154.94" y1="127" x2="152.4" y2="127" width="0.1524" layer="91"/>
<wire x1="152.4" y1="127" x2="152.4" y2="124.46" width="0.1524" layer="91"/>
<junction x="152.4" y="124.46"/>
</segment>
<segment>
<pinref part="J1" gate="G$1" pin="P4"/>
<wire x1="129.54" y1="127" x2="134.62" y2="127" width="0.1524" layer="91"/>
<pinref part="GND1" gate="1" pin="GND"/>
<wire x1="134.62" y1="127" x2="134.62" y2="124.46" width="0.1524" layer="91"/>
</segment>
<segment>
<pinref part="GND5" gate="1" pin="GND"/>
<wire x1="241.3" y1="187.96" x2="241.3" y2="185.42" width="0.1524" layer="91"/>
<wire x1="241.3" y1="185.42" x2="246.38" y2="185.42" width="0.1524" layer="91"/>
<pinref part="U$3" gate="G$1" pin="GND"/>
<wire x1="246.38" y1="185.42" x2="246.38" y2="182.88" width="0.1524" layer="91"/>
</segment>
<segment>
<pinref part="GND3" gate="1" pin="GND"/>
<wire x1="228.6" y1="142.24" x2="228.6" y2="139.7" width="0.1524" layer="91"/>
<pinref part="U$2" gate="G$1" pin="GND"/>
<wire x1="228.6" y1="139.7" x2="236.22" y2="139.7" width="0.1524" layer="91"/>
</segment>
<segment>
<pinref part="GND6" gate="1" pin="GND"/>
<wire x1="106.68" y1="83.82" x2="106.68" y2="86.36" width="0.1524" layer="91"/>
<pinref part="R3" gate="G$1" pin="1"/>
<wire x1="106.68" y1="86.36" x2="111.76" y2="86.36" width="0.1524" layer="91"/>
</segment>
</net>
<net name="N$5" class="0">
<segment>
<pinref part="U$1" gate="G$1" pin="VBUS"/>
<wire x1="154.94" y1="137.16" x2="152.4" y2="137.16" width="0.1524" layer="91"/>
<wire x1="152.4" y1="137.16" x2="152.4" y2="134.62" width="0.1524" layer="91"/>
<pinref part="U$1" gate="G$1" pin="VIN"/>
<wire x1="152.4" y1="134.62" x2="154.94" y2="134.62" width="0.1524" layer="91"/>
<pinref part="J1" gate="G$1" pin="P1"/>
<wire x1="152.4" y1="134.62" x2="129.54" y2="134.62" width="0.1524" layer="91"/>
<junction x="152.4" y="134.62"/>
</segment>
</net>
<net name="N$6" class="0">
<segment>
<pinref part="U$1" gate="G$1" pin="DN"/>
<pinref part="J1" gate="G$1" pin="P2"/>
<wire x1="154.94" y1="132.08" x2="129.54" y2="132.08" width="0.1524" layer="91"/>
</segment>
</net>
<net name="N$7" class="0">
<segment>
<pinref part="U$1" gate="G$1" pin="DP"/>
<pinref part="J1" gate="G$1" pin="P3"/>
<wire x1="154.94" y1="129.54" x2="129.54" y2="129.54" width="0.1524" layer="91"/>
</segment>
</net>
<net name="N$3" class="0">
<segment>
<pinref part="U$1" gate="G$2" pin="CLK"/>
<pinref part="U$2" gate="G$1" pin="CLK"/>
<wire x1="198.12" y1="132.08" x2="236.22" y2="132.08" width="0.1524" layer="91"/>
</segment>
</net>
<net name="N$4" class="0">
<segment>
<pinref part="U$1" gate="G$2" pin="MISO"/>
<pinref part="U$2" gate="G$1" pin="MISO"/>
<wire x1="198.12" y1="129.54" x2="236.22" y2="129.54" width="0.1524" layer="91"/>
</segment>
</net>
<net name="N$8" class="0">
<segment>
<pinref part="U$1" gate="G$2" pin="MOSI"/>
<pinref part="U$2" gate="G$1" pin="MOSI"/>
<wire x1="198.12" y1="127" x2="236.22" y2="127" width="0.1524" layer="91"/>
</segment>
</net>
<net name="N$9" class="0">
<segment>
<pinref part="U$1" gate="G$2" pin="CS"/>
<pinref part="U$2" gate="G$1" pin="CS"/>
<wire x1="198.12" y1="124.46" x2="236.22" y2="124.46" width="0.1524" layer="91"/>
</segment>
</net>
<net name="N$10" class="0">
<segment>
<pinref part="U$1" gate="G$2" pin="D/C"/>
<pinref part="U$2" gate="G$1" pin="D/C"/>
<wire x1="198.12" y1="121.92" x2="236.22" y2="121.92" width="0.1524" layer="91"/>
</segment>
</net>
<net name="N$11" class="0">
<segment>
<pinref part="U$2" gate="G$1" pin="RST"/>
<pinref part="U$1" gate="G$2" pin="RST"/>
<wire x1="236.22" y1="119.38" x2="198.12" y2="119.38" width="0.1524" layer="91"/>
</segment>
</net>
<net name="N$1" class="0">
<segment>
<pinref part="U$3" gate="G$1" pin="SDA"/>
<wire x1="251.46" y1="182.88" x2="251.46" y2="190.5" width="0.1524" layer="91"/>
<wire x1="251.46" y1="190.5" x2="264.16" y2="190.5" width="0.1524" layer="91"/>
<pinref part="R2" gate="G$1" pin="1"/>
<wire x1="264.16" y1="190.5" x2="264.16" y2="198.12" width="0.1524" layer="91"/>
<pinref part="U$1" gate="G$2" pin="SDA"/>
<wire x1="264.16" y1="198.12" x2="264.16" y2="200.66" width="0.1524" layer="91"/>
<wire x1="198.12" y1="137.16" x2="213.36" y2="137.16" width="0.1524" layer="91"/>
<wire x1="213.36" y1="137.16" x2="213.36" y2="198.12" width="0.1524" layer="91"/>
<wire x1="213.36" y1="198.12" x2="264.16" y2="198.12" width="0.1524" layer="91"/>
<junction x="264.16" y="198.12"/>
</segment>
</net>
<net name="N$2" class="0">
<segment>
<pinref part="U$3" gate="G$1" pin="SCL"/>
<wire x1="248.92" y1="182.88" x2="248.92" y2="195.58" width="0.1524" layer="91"/>
<wire x1="248.92" y1="195.58" x2="251.46" y2="195.58" width="0.1524" layer="91"/>
<pinref part="R1" gate="G$1" pin="1"/>
<wire x1="251.46" y1="195.58" x2="251.46" y2="200.66" width="0.1524" layer="91"/>
<pinref part="U$1" gate="G$2" pin="SCL"/>
<wire x1="198.12" y1="139.7" x2="210.82" y2="139.7" width="0.1524" layer="91"/>
<wire x1="210.82" y1="139.7" x2="210.82" y2="195.58" width="0.1524" layer="91"/>
<wire x1="210.82" y1="195.58" x2="248.92" y2="195.58" width="0.1524" layer="91"/>
<junction x="248.92" y="195.58"/>
</segment>
</net>
<net name="N$14" class="0">
<segment>
<pinref part="U$3" gate="G$1" pin="X-"/>
<pinref part="U$2" gate="G$1" pin="X-"/>
<wire x1="254" y1="162.56" x2="254" y2="144.78" width="0.1524" layer="91"/>
</segment>
</net>
<net name="N$15" class="0">
<segment>
<pinref part="U$3" gate="G$1" pin="Y-"/>
<pinref part="U$2" gate="G$1" pin="Y-"/>
<wire x1="251.46" y1="162.56" x2="251.46" y2="144.78" width="0.1524" layer="91"/>
</segment>
</net>
<net name="N$16" class="0">
<segment>
<pinref part="U$3" gate="G$1" pin="Y+"/>
<wire x1="243.84" y1="162.56" x2="243.84" y2="152.4" width="0.1524" layer="91"/>
<wire x1="243.84" y1="152.4" x2="246.38" y2="152.4" width="0.1524" layer="91"/>
<pinref part="U$2" gate="G$1" pin="Y+"/>
<wire x1="246.38" y1="152.4" x2="246.38" y2="144.78" width="0.1524" layer="91"/>
</segment>
</net>
<net name="N$17" class="0">
<segment>
<pinref part="U$3" gate="G$1" pin="X+"/>
<wire x1="246.38" y1="162.56" x2="246.38" y2="154.94" width="0.1524" layer="91"/>
<wire x1="246.38" y1="154.94" x2="248.92" y2="154.94" width="0.1524" layer="91"/>
<pinref part="U$2" gate="G$1" pin="X+"/>
<wire x1="248.92" y1="154.94" x2="248.92" y2="144.78" width="0.1524" layer="91"/>
</segment>
</net>
<net name="CGND" class="0">
<segment>
<pinref part="MGT1" gate="G$1" pin="P$1"/>
<wire x1="15.24" y1="76.2" x2="15.24" y2="68.58" width="0.1524" layer="91"/>
<pinref part="SUPPLY7" gate="G$1" pin="CGND"/>
<wire x1="15.24" y1="68.58" x2="25.4" y2="68.58" width="0.1524" layer="91"/>
<pinref part="MGT2" gate="G$1" pin="P$1"/>
<wire x1="25.4" y1="68.58" x2="35.56" y2="68.58" width="0.1524" layer="91"/>
<wire x1="35.56" y1="68.58" x2="45.72" y2="68.58" width="0.1524" layer="91"/>
<wire x1="25.4" y1="76.2" x2="25.4" y2="68.58" width="0.1524" layer="91"/>
<junction x="25.4" y="68.58"/>
<pinref part="MGT3" gate="G$1" pin="P$1"/>
<wire x1="35.56" y1="76.2" x2="35.56" y2="68.58" width="0.1524" layer="91"/>
<junction x="35.56" y="68.58"/>
<pinref part="MGT4" gate="G$1" pin="P$1"/>
<wire x1="45.72" y1="76.2" x2="45.72" y2="68.58" width="0.1524" layer="91"/>
<junction x="45.72" y="68.58"/>
</segment>
<segment>
<pinref part="R3" gate="G$1" pin="2"/>
<wire x1="121.92" y1="86.36" x2="127" y2="86.36" width="0.1524" layer="91"/>
<pinref part="SUPPLY6" gate="G$1" pin="CGND"/>
<wire x1="127" y1="86.36" x2="127" y2="83.82" width="0.1524" layer="91"/>
</segment>
</net>
</nets>
</sheet>
</sheets>
<errors>
<approved hash="113,1,193.571,130.071,FRAME1,,,,,"/>
</errors>
</schematic>
</drawing>
</eagle>
